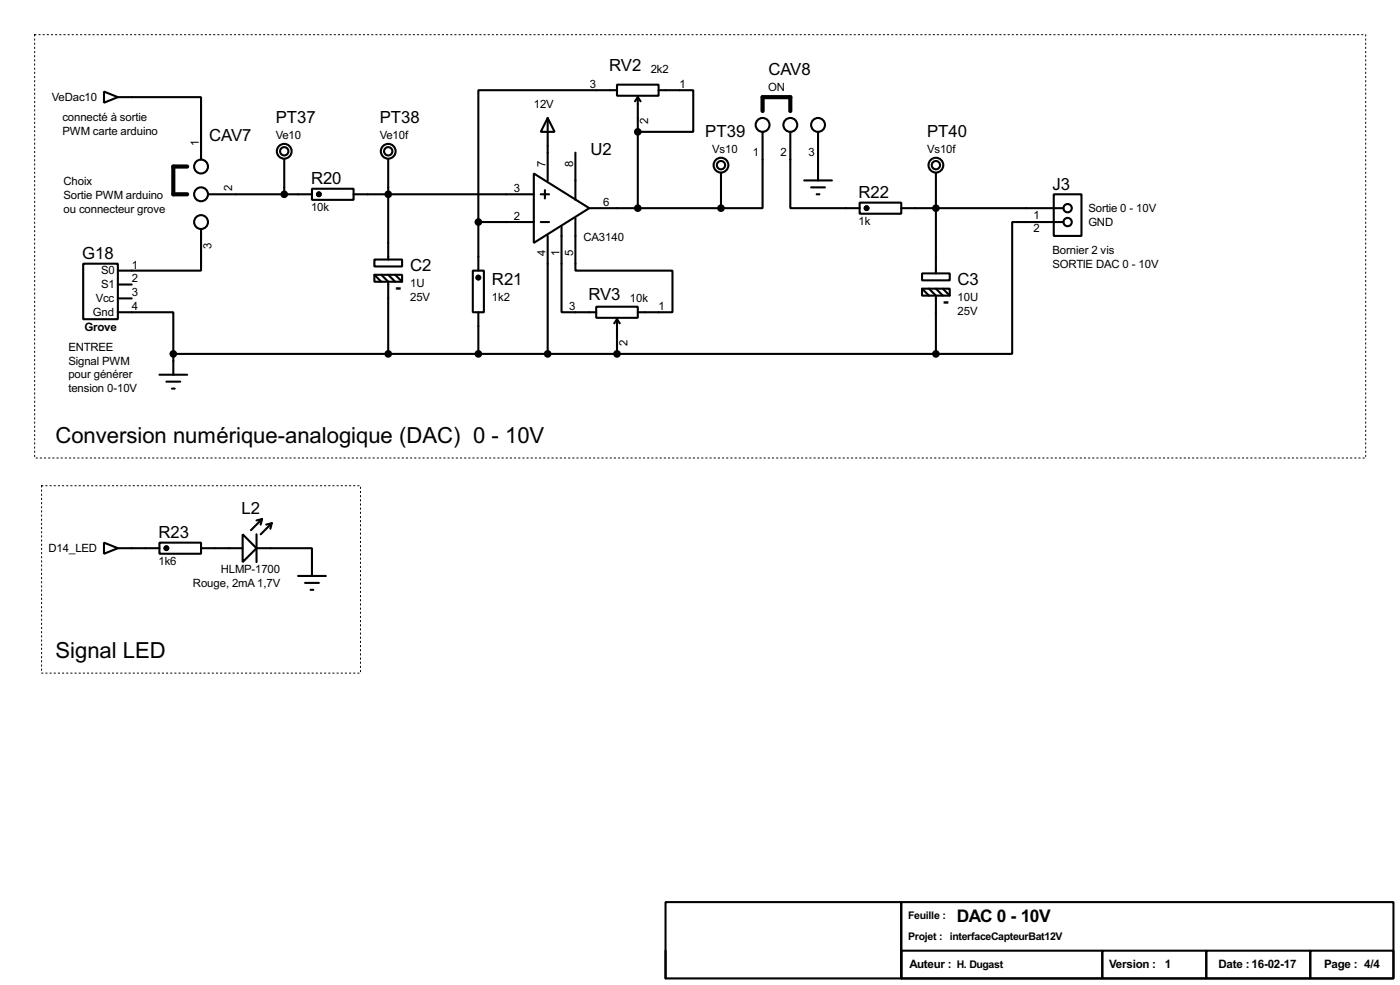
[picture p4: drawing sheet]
<svg xmlns="http://www.w3.org/2000/svg" width="256mm" height="180mm" viewBox="0 0 256 180" stroke-linecap="round" stroke-linejoin="round" font-family="sans-serif">
<g fill="none" stroke="#000" stroke-width=".38">
<path d="M19 16.8l2.6 1-2.6 1zM21.6 17.8h15.2v11.4M113 15.5h7.6v2h-7.6zM113 16.5h-25.4v24.1M116.8 17.8v20.3M116.8 17.8l-.5 .7M116.8 17.8l.5 .7M120.6 16.5h6.4v7.6h-10.2M38.1 35.6h19M52.1 29.2v6.4M57.1 34.5h7.7v2.1h-7.7zM58.4 35.3v.5"/>
<path d="M64.8 35.6h33M71.1 29.2v18.3M97.8 31.7l10.1 6.4-10.1 6.3zM99.1 35.6h1.5M99.8 34.8v1.5M100.3 21.6l1.3 2.5h-2.5zM100.3 21.6v11.4M105.4 39.9v9.6h17.8v7.6h-6.4M105.4 27.9v8.7M107.9 38.1h24.2M132.1 31.7v6.4M139.7 24.1v14h-7.6"/>
<path d="M144.8 24.1v14h12.7M147.3 33h5.1M148.6 34.3h2.5M149.6 35.6h.5M149.9 24.1v8.9M157.5 37.1h7.6v2h-7.6zM158.7 37.8v.6M165.1 38.1h29.7M171.4 31.7v18.3M193 35.6h5.1v7.6h-5.1zM15.2 48.3h6.4v10.1h-6.4zM21.6 57.1h10.1v7.7"/>
<path d="M21.6 54.6h2.5M21.6 52.1h2.5M36.8 41.9v7.6h-15.2M68.6 47.5h5.1v1.3h-5.1zM68.6 50.3h5.1v1.3h-5.1zM68.6 50.3l1.2 1.3M69.8 50.3l1.3 1.3v13.2M71.1 50.3l1.3 1.3M72.4 50.3l1.3 1.3M86.6 49.5h2v7.6h-2zM87.4 50.8h.5M87.6 40.6v8.9"/>
<path d="M87.6 57.1v7.7M87.6 40.6h10.2M99.1 40.6h1.5M100.3 43.2v21.6M102.9 41.4v15.7h6.3M109.2 56.1h7.6v2.1h-7.6zM113 58.4v6.4M113 58.4l-.5 .8M113 58.4l.5 .8M168.9 50h5.1v1.3h-5.1zM168.9 52.8h5.1v1.3h-5.1zM168.9 52.8l1.3 1.3"/>
<path d="M170.2 52.8l1.2 1.3v10.7M171.4 52.8l1.3 1.3M172.7 52.8l1.3 1.3M194.8 40.6h-9.4v24.2h-14M29.2 68.6h5.1M30.5 69.8h2.5M31.5 71.1h.5M31.7 64.8v3.8M31.7 64.8h139.7M19 99.3l2.6 1-2.6 1zM29.2 99.3h7.6v2h-7.6zM44.4 97.8l2.6 2.5-2.6 2.6z"/>
<path d="M47 97.8v5.1M48 95l-2 2M48 95l-1 .2M48 95l-.2 1M49.8 95.8l-2 2M49.8 95.8l-1 .2M49.8 95.8l-.3 1M21.6 100.3h7.6M30.5 100.1v.5M36.8 100.3h7.6M47 100.3h10.1v5.1M54.6 105.4h5.1"/>
<path d="M55.9 106.7h2.5M56.9 107.9h.5M121.9 165.1h43.2v14h-43.2zM121.9 174v5.1M165.1 165.1h90.2v14h-90.2zM165.1 174h36.8v5.1h-36.8zM165.1 174v5.1M201.9 174h19.1v5.1h-19.1zM221 174h19v5.1h-19zM240 174h15.3v5.1h-15.3z"/>
<circle cx="36.8" cy="30.5" r="1.27"/>
<circle cx="36.8" cy="35.6" r="1.27"/>
<circle cx="52.1" cy="27.7" r="1.35"/>
<circle cx="52.1" cy="27.7" r=".76"/>
<circle cx="58.4" cy="35.6" r=".34"/>
<circle cx="71.1" cy="27.7" r="1.35"/>
<circle cx="71.1" cy="27.7" r=".76"/>
<circle cx="132.1" cy="30.2" r="1.35"/>
<circle cx="132.1" cy="30.2" r=".76"/>
<circle cx="139.7" cy="22.9" r="1.27"/>
<circle cx="144.8" cy="22.9" r="1.27"/>
<circle cx="149.9" cy="22.9" r="1.27"/>
<circle cx="158.7" cy="38.1" r=".34"/>
<circle cx="171.4" cy="30.2" r="1.35"/>
<circle cx="171.4" cy="30.2" r=".76"/>
<circle cx="195.6" cy="38.1" r=".76"/>
<circle cx="36.8" cy="40.6" r="1.27"/>
<circle cx="87.6" cy="50.8" r=".34"/>
<circle cx="195.6" cy="40.6" r=".76"/>
<circle cx="30.5" cy="100.3" r=".34"/>
</g>
<g fill="#000" stroke="#000" stroke-width=".38">
<circle cx="52.1" cy="35.6" r=".51"/>
<circle cx="71.1" cy="35.6" r=".51"/>
<circle cx="116.8" cy="24.1" r=".51"/>
<circle cx="116.8" cy="38.1" r=".51"/>
<circle cx="132.1" cy="38.1" r=".51"/>
<circle cx="171.4" cy="38.1" r=".51"/>
<circle cx="87.6" cy="40.6" r=".51"/>
<circle cx="31.7" cy="64.8" r=".51"/>
<circle cx="71.1" cy="64.8" r=".51"/>
<circle cx="87.6" cy="64.8" r=".51"/>
<circle cx="100.3" cy="64.8" r=".51"/>
<circle cx="113" cy="64.8" r=".51"/>
<circle cx="171.4" cy="64.8" r=".51"/>
</g>
<path d="M6.3 6.3h243.9v77.5h-243.9zM7.6 88.9h58.4v34.3h-58.4z" fill="none" stroke="#fff" stroke-width=".18"/>
<path d="M6.3 6.3h243.9v77.5h-243.9zM7.6 88.9h58.4v34.3h-58.4z" fill="none" stroke="#000" stroke-width=".18" stroke-dasharray=".3 .5"/>
<path d="M34.3 30.5h-2.6v5.1h2.6M139.7 20.3v-2.5h5.1v2.5" fill="none" stroke="#000" stroke-width=".76"/>
<g font-size="4.5">
<text x="10.2" y="81.1">Conversion numérique-analogique (DAC) 0 - 10V</text>
<text x="10.2" y="120.5">Signal LED</text>
</g>
<g font-size="3.6">
<text x="72.4" y="53.6">-</text>
<text x="172.7" y="56.2">-</text>
<text x="175.3" y="168.7">DAC 0 - 10V</text>
</g>
<g font-size="3.4">
<text x="111.6" y="13">RV2</text>
<text x="140.8" y="13.7">CAV8</text>
<text x="50.5" y="22.5">PT37</text>
<text x="69.6" y="22.5">PT38</text>
<text x="38.3" y="25.9">CAV7</text>
<text x="108.2" y="28.4">U2</text>
<text x="129.2" y="25.1">PT39</text>
<text x="169.8" y="25.1">PT40</text>
<text x="57" y="33.7">R20</text>
<text x="192.8" y="34.8">J3</text>
<text x="157.3" y="36.3">R22</text>
<text x="15.1" y="47.5">G18</text>
<text x="75.1" y="49.6">C2</text>
<text x="90.1" y="52.1">R21</text>
<text x="175.4" y="52.1">C3</text>
<text x="107.8" y="54.9">RV3</text>
<text x="44.2" y="94.1">L2</text>
<text x="29" y="98.5">R23</text>
</g>
<g font-size="2.4">
<text x="15.5" y="60.6">Grove</text>
<text x="166.6" y="177.2">Auteur : H. Dugast</text>
<text x="203.2" y="177.2">Version : 1</text>
<text x="223.2" y="177.2">Date :16-02-17</text>
<text x="242.6" y="177.2">Page : 4/4</text>
</g>
<g font-size="2.3">
<text x="108.1" y="16.1">3</text>
<text x="119.2" y="13.4">2k2</text>
<text x="124.5" y="16.1">1</text>
<text x="140.7" y="16.6">ON</text>
<text x="9.5" y="18.5">VeDac10</text>
<text x="11.4" y="22.2">connecté à sortie</text>
<text x="97.8" y="19.8">12V</text>
<text x="118.7" y="22.7" transform="rotate(-90 118.7 22.7)">2</text>
<text x="11.4" y="24.8">PWM carte arduino</text>
<text x="36.4" y="26.7" transform="rotate(-90 36.4 26.7)">1</text>
<text x="50.5" y="25.5">Ve10</text>
<text x="69.6" y="25.5">Ve10f</text>
<text x="130.5" y="28">Vs10</text>
<text x="137.9" y="28.6">1</text>
<text x="143" y="28.6">2</text>
<text x="148.1" y="28.6">3</text>
<text x="169.8" y="28">Vs10f</text>
<text x="11.6" y="33.9">Choix</text>
<text x="42.5" y="34.9" transform="rotate(-90 42.5 34.9)">2</text>
<text x="94.1" y="35.2">3</text>
<text x="99.9" y="30.5" transform="rotate(-90 99.9 30.5)">7</text>
<text x="105" y="30.5" transform="rotate(-90 105 30.5)">8</text>
<text x="11.6" y="36.4">Sortie PWM arduino</text>
<text x="11.6" y="38.9">ou connecteur grove</text>
<text x="57" y="38.7">10k</text>
<text x="94.1" y="40.3">2</text>
<text x="110.5" y="37.7">6</text>
<text x="157.3" y="41.2">1k</text>
<text x="189.4" y="40">1</text>
<text x="199.4" y="38.7">Sortie 0 - 10V</text>
<text x="199.4" y="41.3">GND</text>
<text x="38.7" y="45.6" transform="rotate(-90 38.7 45.6)">3</text>
<text x="99.9" y="46.9" transform="rotate(-90 99.9 46.9)">4</text>
<text x="102.5" y="46.9" transform="rotate(-90 102.5 46.9)">1</text>
<text x="105" y="46.9" transform="rotate(-90 105 46.9)">5</text>
<text x="106.9" y="44">CA3140</text>
<text x="189.4" y="42.5">2</text>
<text x="192.8" y="46.6">Bornier 2 vis</text>
<text x="18.5" y="50.2">S0</text>
<text x="18.5" y="52.7">S1</text>
<text x="24.1" y="51.7">2</text>
<text x="24.1" y="49.1">1</text>
<text x="75.1" y="52.5">1U</text>
<text x="192.8" y="49.1">SORTIE DAC 0 - 10V</text>
<text x="17" y="57.8">Gnd</text>
<text x="17.5" y="55.2">Vcc</text>
<text x="24.1" y="54.2">3</text>
<text x="24.1" y="56.8">4</text>
<text x="75.1" y="55.1">25V</text>
<text x="90.1" y="55.1">1k2</text>
<text x="104.3" y="56.8">3</text>
<text x="115.4" y="55.3">10k</text>
<text x="120.6" y="56.8">1</text>
<text x="175.4" y="55.1">10U</text>
<text x="175.4" y="57.6">25V</text>
<text x="12.5" y="64.2">ENTREE</text>
<text x="114.9" y="63.4" transform="rotate(-90 114.9 63.4)">2</text>
<text x="12.5" y="66.7">Signal PWM</text>
<text x="12.5" y="69.3">pour générer</text>
<text x="12.5" y="71.8">tension 0-10V</text>
<text x="8.9" y="101">D14_LED</text>
<text x="29" y="103.4">1k6</text>
<text x="35.3" y="107.5">Rouge, 2mA1,7V</text>
<text x="40.4" y="104.9">HLMP-1700</text>
</g>
<g font-size="2.2">
<text x="166.4" y="172">Projet : interfaceCapteurBat12V</text>
<text x="166.4" y="168.2">Feuille :</text>
</g>
</svg>
